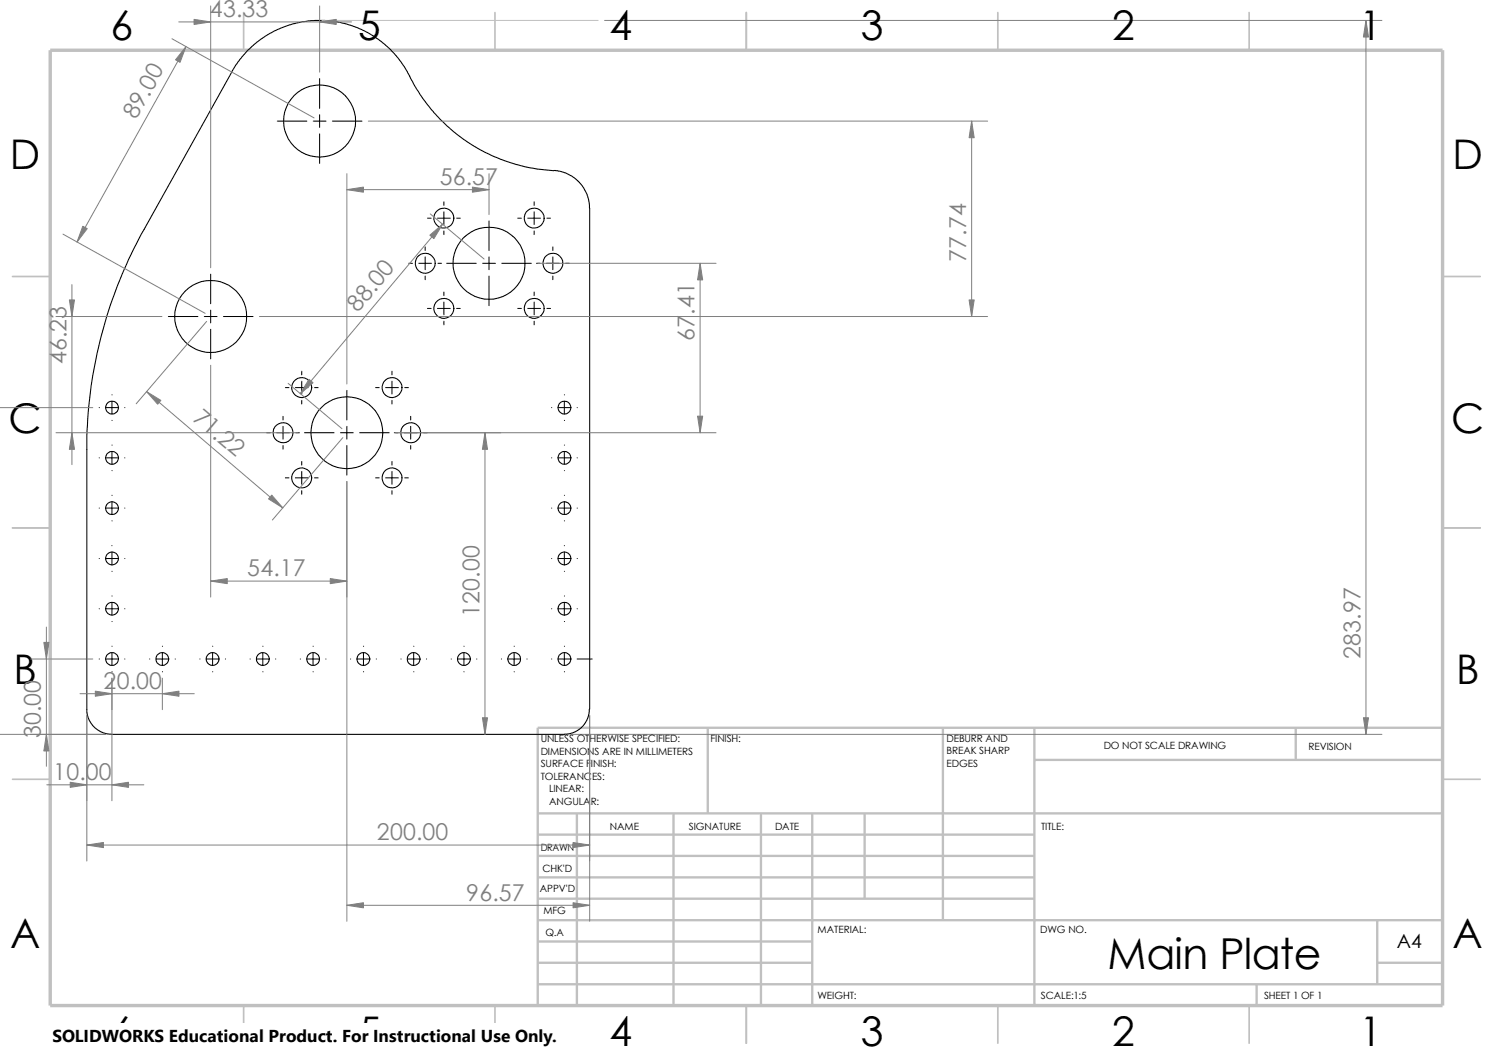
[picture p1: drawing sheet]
<svg xmlns="http://www.w3.org/2000/svg" width="297mm" height="210mm" viewBox="0 0 297 210" stroke-linecap="round" stroke-linejoin="round" font-family="sans-serif">
<g fill="none" stroke="#c0c0c0" stroke-width=".34">
<path d="M48.5 2.5v7.5M98.5 2.5v7.5M148.5 2.5v7.5M198.5 2.5v7.5M248.5 2.5v7.5M2.5 55h7.5M287 55h7.5M2.5 105h7.5M287 105h7.5M2.5 155h7.5M287 155h7.5M48.5 200v7.5"/>
<path d="M98.5 200v7.5M148.5 200v7.5M198.5 200v7.5M248.5 200v7.5"/>
</g>
<g fill="none" stroke="#c0c0c0" stroke-width=".47">
<path d="M140.8 144.7v17.1M187.6 144.7v38.3M205.8 151.1h81.2M205.8 144.7v55.3M257.8 144.7v6.4M287 144.7h-180v55.3M107 166h98.8M107 170.2h98.8M107 174.5h98.8M107 178.7h98.8M107 161.8h180M114.8 161.8v38.2"/>
<path d="M134 161.8v38.2M151.4 161.8v38.2M161.6 161.8v38.2M172 161.8v16.9M107 191.5h54.6M107 183h180M107 187.2h54.6M107 195.7h180M250 195.7v4.3M274 191.5h13M274 183v12.7"/>
</g>
<path d="M10 10h277v190h-277z" fill="none" stroke="#c0c0c0" stroke-width=".68" stroke-linecap="butt"/>
<g fill="none" stroke="#000" stroke-width=".21">
<path d="M81.5 15.1a33.9 33.9 0 0 0 28.7 18.9M81.5 15.2l-1.1-2-1.2-1.6-1.4-1.7-1.5-1.3-1.5-1.1-1.7-1.1-3.4-1.4-1.9-.5-2.2-.4h-4.2l-3.8 .9-1.8 .6-2 1-1.9 1.2-1.7 1.4-2.1 2.1-1.2 1.6-18.2 32.7a89.2 89.2 0 0 0-11.4 43.9v52.1l.2 1 .6 1.2 .9 1 .9 .7 1.1 .4 1.3 .1h90l1.9-.3 1.4-1 .8-.9 .5-.8 .4-1.9M110.2 33.9l1.3 .2 1 .3 1.4 .7 1 .8 1.2 1.4 .7 1.4 .5 2v100.4"/>
<circle cx="63.6" cy="24.1" r="7.2"/>
<circle cx="84.6" cy="52.4" r="1.99"/>
<circle cx="88.3" cy="43.4" r="1.99"/>
<circle cx="97.3" cy="52.3" r="7.2"/>
<circle cx="106.3" cy="43.4" r="1.99"/>
<circle cx="110" cy="52.4" r="1.99"/>
<circle cx="41.9" cy="62.9" r="7.2"/>
<circle cx="60" cy="77.1" r="1.99"/>
<circle cx="78" cy="77.1" r="1.99"/>
<circle cx="88.3" cy="61.3" r="1.99"/>
<circle cx="106.3" cy="61.3" r="1.99"/>
<circle cx="22.3" cy="81.1" r="1.28"/>
<circle cx="22.3" cy="91" r="1.28"/>
<circle cx="56.3" cy="86.1" r="1.98"/>
<circle cx="60" cy="95" r="1.98"/>
<circle cx="69" cy="86.1" r="7.1"/>
<circle cx="78" cy="95" r="1.98"/>
<circle cx="81.7" cy="86.1" r="1.98"/>
<circle cx="112.3" cy="81.1" r="1.28"/>
<circle cx="112.3" cy="91" r="1.28"/>
<circle cx="22.3" cy="111.1" r="1.28"/>
<circle cx="22.3" cy="101.1" r="1.28"/>
<circle cx="112.3" cy="111.1" r="1.28"/>
<circle cx="112.3" cy="101.1" r="1.28"/>
<circle cx="22.3" cy="121.1" r="1.28"/>
<circle cx="22.3" cy="131" r="1.28"/>
<circle cx="32.3" cy="131" r="1.28"/>
<circle cx="42.3" cy="131.1" r="1.27"/>
<circle cx="52.3" cy="131.1" r="1.27"/>
<circle cx="62.3" cy="131" r="1.27"/>
<circle cx="72.3" cy="131" r="1.28"/>
<circle cx="82.3" cy="131" r="1.28"/>
<circle cx="92.3" cy="131.1" r="1.27"/>
<circle cx="102.3" cy="131" r="1.27"/>
<circle cx="112.3" cy="131" r="1.28"/>
<circle cx="112.3" cy="121.1" r="1.28"/>
</g>
<path d="M64.1 4.1h54.9" fill="none" stroke="#c0c0c0" stroke-width=".2"/>
<g fill="none" stroke="#808080" stroke-width=".2">
<path d="M34.2 7.7l28.3 15.8M35.6 4.4h34.3M37 9.3l-21.7 38.8M41.9 1.2v52.1M63.6 1.2v13.2M120.3 4.1h154.6M271.7 4.1v141.9M69 34.5v41.9M69 37.7h28.3M73.3 24.1h123.2M97.3 34.5v8.2M193.3 24.1v38.8"/>
<path d="M12.5 46.6l28.3 15.7M14.3 56.6v35.8M85.6 42.5l10.7 9M88.1 44.6l-28.4 33.7M107 52.4h35.5M139.3 52.4v33.7M11.1 62.9h21.1M29.2 77.9l27.1 23.1M41.1 63.9l-14 16.4M41.9 72.6v46.1M51.6 62.9h144.9M57.3 76.2l10.7 9.1"/>
<path d="M-.1 81.1h18.6M11.1 86.1h48.2M68.2 87l-14 16.4M69 95.8v87.4M78.7 86.1h63.8M96.5 86.1v59.9M41.9 115.6h27.1M6.1 131.1h12.4M9.2 124.7v27.7M15.9 138h22.8M22.3 134.9v24.4M32.3 134.9v6.2"/>
<path d="M-.1 146h21.1M9.3 156.1h19.3M17.3 142.3v28.9M113.5 146h161.4M117.3 142.3v40.9M17.3 168.1h100M69 180h48.3"/>
</g>
<g fill="#808080" stroke="#808080" stroke-width=".2">
<path d="M271.7 4.1l.5 3.3h-1z"/>
<path d="M271.2 142.7h1l-.5 3.3z"/>
<path d="M193.3 24.1l.5 3.3h-1z"/>
<path d="M192.8 59.6h1l-.5 3.3z"/>
<path d="M85.5 46.8l2.6-2.2-1.8 2.9z"/>
<path d="M61.5 75.4l.8 .7-2.6 2.2z"/>
<path d="M16.5 45l.9 .5-2.1 2.6z"/>
<path d="M37 9.3l-1.2 3.1-.9-.5z"/>
<path d="M65.7 115.1l3.3 .5-3.3 .5z"/>
<path d="M41.9 115.6l3.3-.5v1z"/>
<path d="M13.8 59.6h1l-.5 3.3z"/>
<path d="M14.3 86.1l.5 3.3h-1z"/>
<path d="M17.3 168.1l3.3-.5v1z"/>
<path d="M114 167.6l3.3 .5-3.3 .5z"/>
<path d="M63.6 4.4l3.3-.5v1z"/>
<path d="M38.6 3.9l3.3 .5-3.3 .5z"/>
<path d="M114 179.5l3.3 .5-3.3 .6z"/>
<path d="M69 180l3.3-.5v1.1z"/>
<path d="M54.1 98.5l2.2 2.5-2.9-1.8z"/>
<path d="M29.2 77.9l2.8 1.7-.6 .8z"/>
<path d="M96.5 86.1l.5 3.3h-1z"/>
<path d="M96 142.7h1l-.5 3.3z"/>
<path d="M94 37.2l3.3 .5-3.3 .5z"/>
<path d="M69 37.7l3.3-.5v1z"/>
<path d="M14 155.6l3.3 .5-3.3 .5z"/>
<path d="M22.3 156.1l3.3-.5v1z"/>
<path d="M138.8 82.8h1l-.5 3.3z"/>
<path d="M139.3 52.4l.5 3.3h-1z"/>
<path d="M9.2 146l.5 3.4h-1z"/>
<path d="M8.7 127.8h1l-.5 3.3z"/>
<path d="M19 137.5l3.3 .5-3.3 .5z"/>
<path d="M32.3 138l3.3-.5v1z"/>
</g>
<g fill="none" stroke="#000" stroke-width=".2">
<path d="M63.6 15.6v5.9M55.2 24.1h5.8M62.3 24.1h2.6M63.6 22.8v2.6M63.6 26.6v5.9M66.1 24.1h5.9M41.9 54.5v5.9M81.3 52.4h.7M83.3 52.4h2.6M84.6 49.1v.7M84.6 51.1v2.5M84.6 54.9v.7"/>
<path d="M85 43.4h.8M87 43.4h2.6M87.1 52.4h.7M88.3 40.1v.8M88.3 42.1v2.6M88.3 45.9v.8M88.3 58.1v.7M88.9 52.4h5.8M90.8 43.4h.8M96 52.4h2.6M97.3 43.9v5.9M97.3 51.1v2.5"/>
<path d="M97.3 54.9v5.9M99.8 52.4h5.9M103 43.4h.7M105 43.4h2.5M106.3 40.1v.8M106.3 42.1v2.6M106.3 45.9v.8M106.3 58.1v.7M106.7 52.4h.7M108.7 52.4h2.6M108.8 43.4h.7M110 49.1v.7"/>
<path d="M110 51.1v2.5M110 54.9v.7M112.5 52.4h.7M22.3 79.8v2.5M22.3 78.5h.1M33.5 62.9h5.9M40.6 62.9h2.6M41.9 61.7v2.5M41.9 65.5v5.9M44.4 62.9h5.9M56.8 77.1h.7M58.8 77.1h2.5"/>
<path d="M60 73.8v.7M60 75.8v2.6M60 79.6v.7M62.6 77.1h.7M69 77.6v5.9M74.7 77.1h.7M76.7 77.1h2.5M78 73.8v.7M78 75.8v2.6M78 79.6v.7M80.5 77.1h.7M85 61.3h.8"/>
<path d="M87 61.3h2.6M88.3 60.1v2.5M88.3 63.9v.7M90.8 61.3h.8M103 61.3h.7M105 61.3h2.5M106.3 60.1v2.5M106.3 63.9v.7M108.8 61.3h.7M112.3 79.8v2.5M112.3 78.5h.1M19.7 91.1h.1"/>
<path d="M19.7 81.1h.1M21 91.1h2.5M21 81.1h2.5M22.3 88.5h.1M22.3 93.6h.1M22.3 98.5h.1M22.3 89.8v2.5M22.3 99.8v2.5M22.3 83.6h.1M24.8 91.1h.1M24.8 81.1h.1M53 86.1h.8"/>
<path d="M55 86.1h2.6M56.3 82.8v.7M56.3 84.8v2.5M56.3 88.6v.7M56.8 95h.7M58.8 95h2.5M58.8 86.1h.8M60 91.8v.7M60 93.8v2.5M60 97.6v.7M60.6 86.1h5.9M62.6 95h.7"/>
<path d="M67.7 86.1h2.6M69 84.8v2.5M69 88.6v5.9M71.5 86.1h5.9M74.7 95h.7M76.7 95h2.5M78 91.8v.7M78 93.8v2.5M78 97.6v.7M78.4 86.1h.8M80.4 86.1h2.6M80.5 95h.7"/>
<path d="M81.7 82.8v.7M81.7 84.8v2.5M81.7 88.6v.7M84.2 86.1h.8M109.7 91.1h.1M109.7 81.1h.1M111 91.1h2.5M111 81.1h2.5M112.3 88.5h.1M112.3 93.6h.1M112.3 89.8v2.5M112.3 99.8v2.5"/>
<path d="M112.3 98.5h.1M112.3 83.6h.1M114.8 91.1h.1M114.8 81.1h.1M19.7 101h.1M19.7 111.1h.1M21 101h2.5M21 111.1h2.5M22.3 103.6h.1M22.3 113.6h.1M22.3 108.5h.1M22.3 109.8v2.6"/>
<path d="M22.3 119.8v2.5M22.3 118.5h.1M24.8 101h.1M24.8 111.1h.1M109.7 101h.1M109.7 111.1h.1M111 101h2.5M111 111.1h2.5M112.3 108.5h.1M112.3 109.8v2.6M112.3 119.8v2.5M112.3 103.6h.1"/>
<path d="M112.3 113.6h.1M112.3 118.5h.1M114.8 101h.1M114.8 111.1h.1M19.7 131.1h.1M19.7 121.1h.1M21 131.1h2.5M21 121.1h2.5M22.3 128.5h.1M22.3 133.6h.1M22.3 129.8v2.5M22.3 123.6h.1"/>
<path d="M24.8 131.1h.1M24.8 121.1h.1M29.8 131.1h.1M31 131.1h2.6M32.3 128.5h.1M32.3 133.6h.1M32.3 129.8v2.5M34.8 131.1h.1M39.8 131.1h.1M41 131.1h2.6M42.3 128.5h.1M42.3 133.6h.1"/>
<path d="M42.3 129.8v2.5M44.8 131.1h.1M49.7 131.1h.1M51 131.1h2.6M52.3 128.5h.1M52.3 133.6h.1M52.3 129.8v2.5M54.8 131.1h.1M59.7 131.1h.1M61 131.1h2.5M62.3 128.5h.1M62.3 133.6h.1"/>
<path d="M62.3 129.8v2.5M64.8 131.1h.1M69.7 131.1h.1M71 131.1h2.6M72.3 128.5h.1M72.3 133.6h.1M72.3 129.8v2.5M74.8 131.1h.1M79.8 131.1h.1M81 131.1h2.6M82.3 128.5h.1M82.3 133.6h.1"/>
<path d="M82.3 129.8v2.5M84.8 131.1h.1M89.7 131.1h.1M91 131.1h2.6M92.3 128.5h.1M92.3 133.6h.1M92.3 129.8v2.5M94.8 131.1h.1M99.7 131.1h.1M101 131.1h2.5M102.3 128.5h.1M102.3 133.6h.1"/>
<path d="M102.3 129.8v2.5M104.8 131.1h.1M109.7 131.1h.1M109.7 121.1h.1M111 131.1h2.5M111 121.1h2.5M112.3 129.8v2.5M112.3 128.5h.1M112.3 133.6h.1M112.3 123.6h.1M114.8 131.1h3M114.8 121.1h.1"/>
</g>
<path d="M10.4 203.6h100.4v6.4h-100.4z" fill="#fff"/>
<text font-size="8.5" x="220.3" y="192.7">Main Plate</text>
<g font-size="8.1">
<text x="22" y="8">6</text>
<text x="71.2" y="8">5</text>
<text x="121.2" y="8">4</text>
<text x="171.2" y="8">3</text>
<text x="221.2" y="8">2</text>
<text x="270.5" y="8">1</text>
<text x="1.9" y="33.6">D</text>
<text x="288.9" y="33.6">D</text>
<text x="1.7" y="86.1">C</text>
<text x="288.7" y="86.1">C</text>
<text x="2.7" y="136.1">B</text>
<text x="289.7" y="136.1">B</text>
<text x="2" y="188.6">A</text>
<text x="289" y="188.6">A</text>
<text x="22" y="207.9">6</text>
<text x="71.2" y="207.9">5</text>
<text x="121.2" y="207.9">4</text>
<text x="171.2" y="207.9">3</text>
<text x="221.2" y="207.9">2</text>
<text x="270.5" y="207.9">1</text>
</g>
<g font-size="4.6" fill="#808080">
<text x="41.7" y="3.4">43.33</text>
<text x="27.1" y="23.9" transform="rotate(-61 27.1 23.9)">89.0</text>
<text x="87.5" y="36.8">56.57</text>
<text x="192.2" y="52.1" transform="rotate(-90 192.2 52.1)">77.74</text>
<text x="71.2" y="62.3" transform="rotate(-50 71.2 62.3)">8 .0</text>
<text x="138.2" y="67.8" transform="rotate(-90 138.2 67.8)">67.41</text>
<text x="13.2" y="72.5" transform="rotate(-90 13.2 72.5)">46.23</text>
<text x="38.1" y="83.5" transform="rotate(40 38.1 83.5)">71.22</text>
<text x="49.2" y="114.6">54.17</text>
<text x="95.4" y="122.7" transform="rotate(-90 95.4 122.7)">120.00</text>
<text x="270.6" y="131" transform="rotate(-90 270.6 131)">283.97</text>
<text x="20.6" y="137">20.00</text>
<text x="8.1" y="146.8" transform="rotate(-90 8.1 146.8)">30.00</text>
<text x="10.6" y="155.2">10.00</text>
<text x="75" y="167.1">200.00</text>
<text x="92.8" y="179.1">96.57</text>
</g>
<text font-size="3.9" x="277.9" y="188.5">A4</text>
<text font-size="3.4" x="10.4" y="207.3">SOLIDWORKS Educational Product. For Instructional Use Only.</text>
<g font-size="2">
<text x="107.6" y="147.6">UNLESS OTHERWISE SPECIFIED:</text>
<text x="141.4" y="147.6">FINISH:</text>
<text x="188.3" y="147.5">DEBURR AND</text>
<text x="219.6" y="149">DO NOT SCALE DRAWING</text>
<text x="260.3" y="149.2">REVISION</text>
<text x="107.6" y="155.1">TOLERANCES:</text>
<text x="107.6" y="150.1">DIMENSIONS ARE IN MILLIMETERS</text>
<text x="107.6" y="152.6">SURFACE FINISH:</text>
<text x="188.3" y="152.5">EDGES</text>
<text x="188.3" y="150">BREAK SHARP</text>
<text x="109.2" y="157.6">LINEAR:</text>
<text x="109.2" y="160.1">ANGULAR:</text>
<text x="121.3" y="165.1">NAME</text>
<text x="137" y="165">SIGNATURE</text>
<text x="154.2" y="165">DATE</text>
<text x="207.1" y="165">TITLE:</text>
<text x="107.6" y="169.2">DRAWN</text>
<text x="107.9" y="173.4">CHK'D</text>
<text x="107.4" y="177.5">APPV'D</text>
<text x="108.1" y="181.8">MFG</text>
<text x="162.6" y="185.5">MATERIAL:</text>
<text x="206.9" y="185.5">DWG NO.</text>
<text x="108.5" y="186.1">Q.A</text>
<text x="162.6" y="198.6">WEIGHT:</text>
<text x="207.1" y="198.6">SCALE:1:5</text>
<text x="251.5" y="198.6">SHEET 1 OF 1</text>
</g>
</svg>
